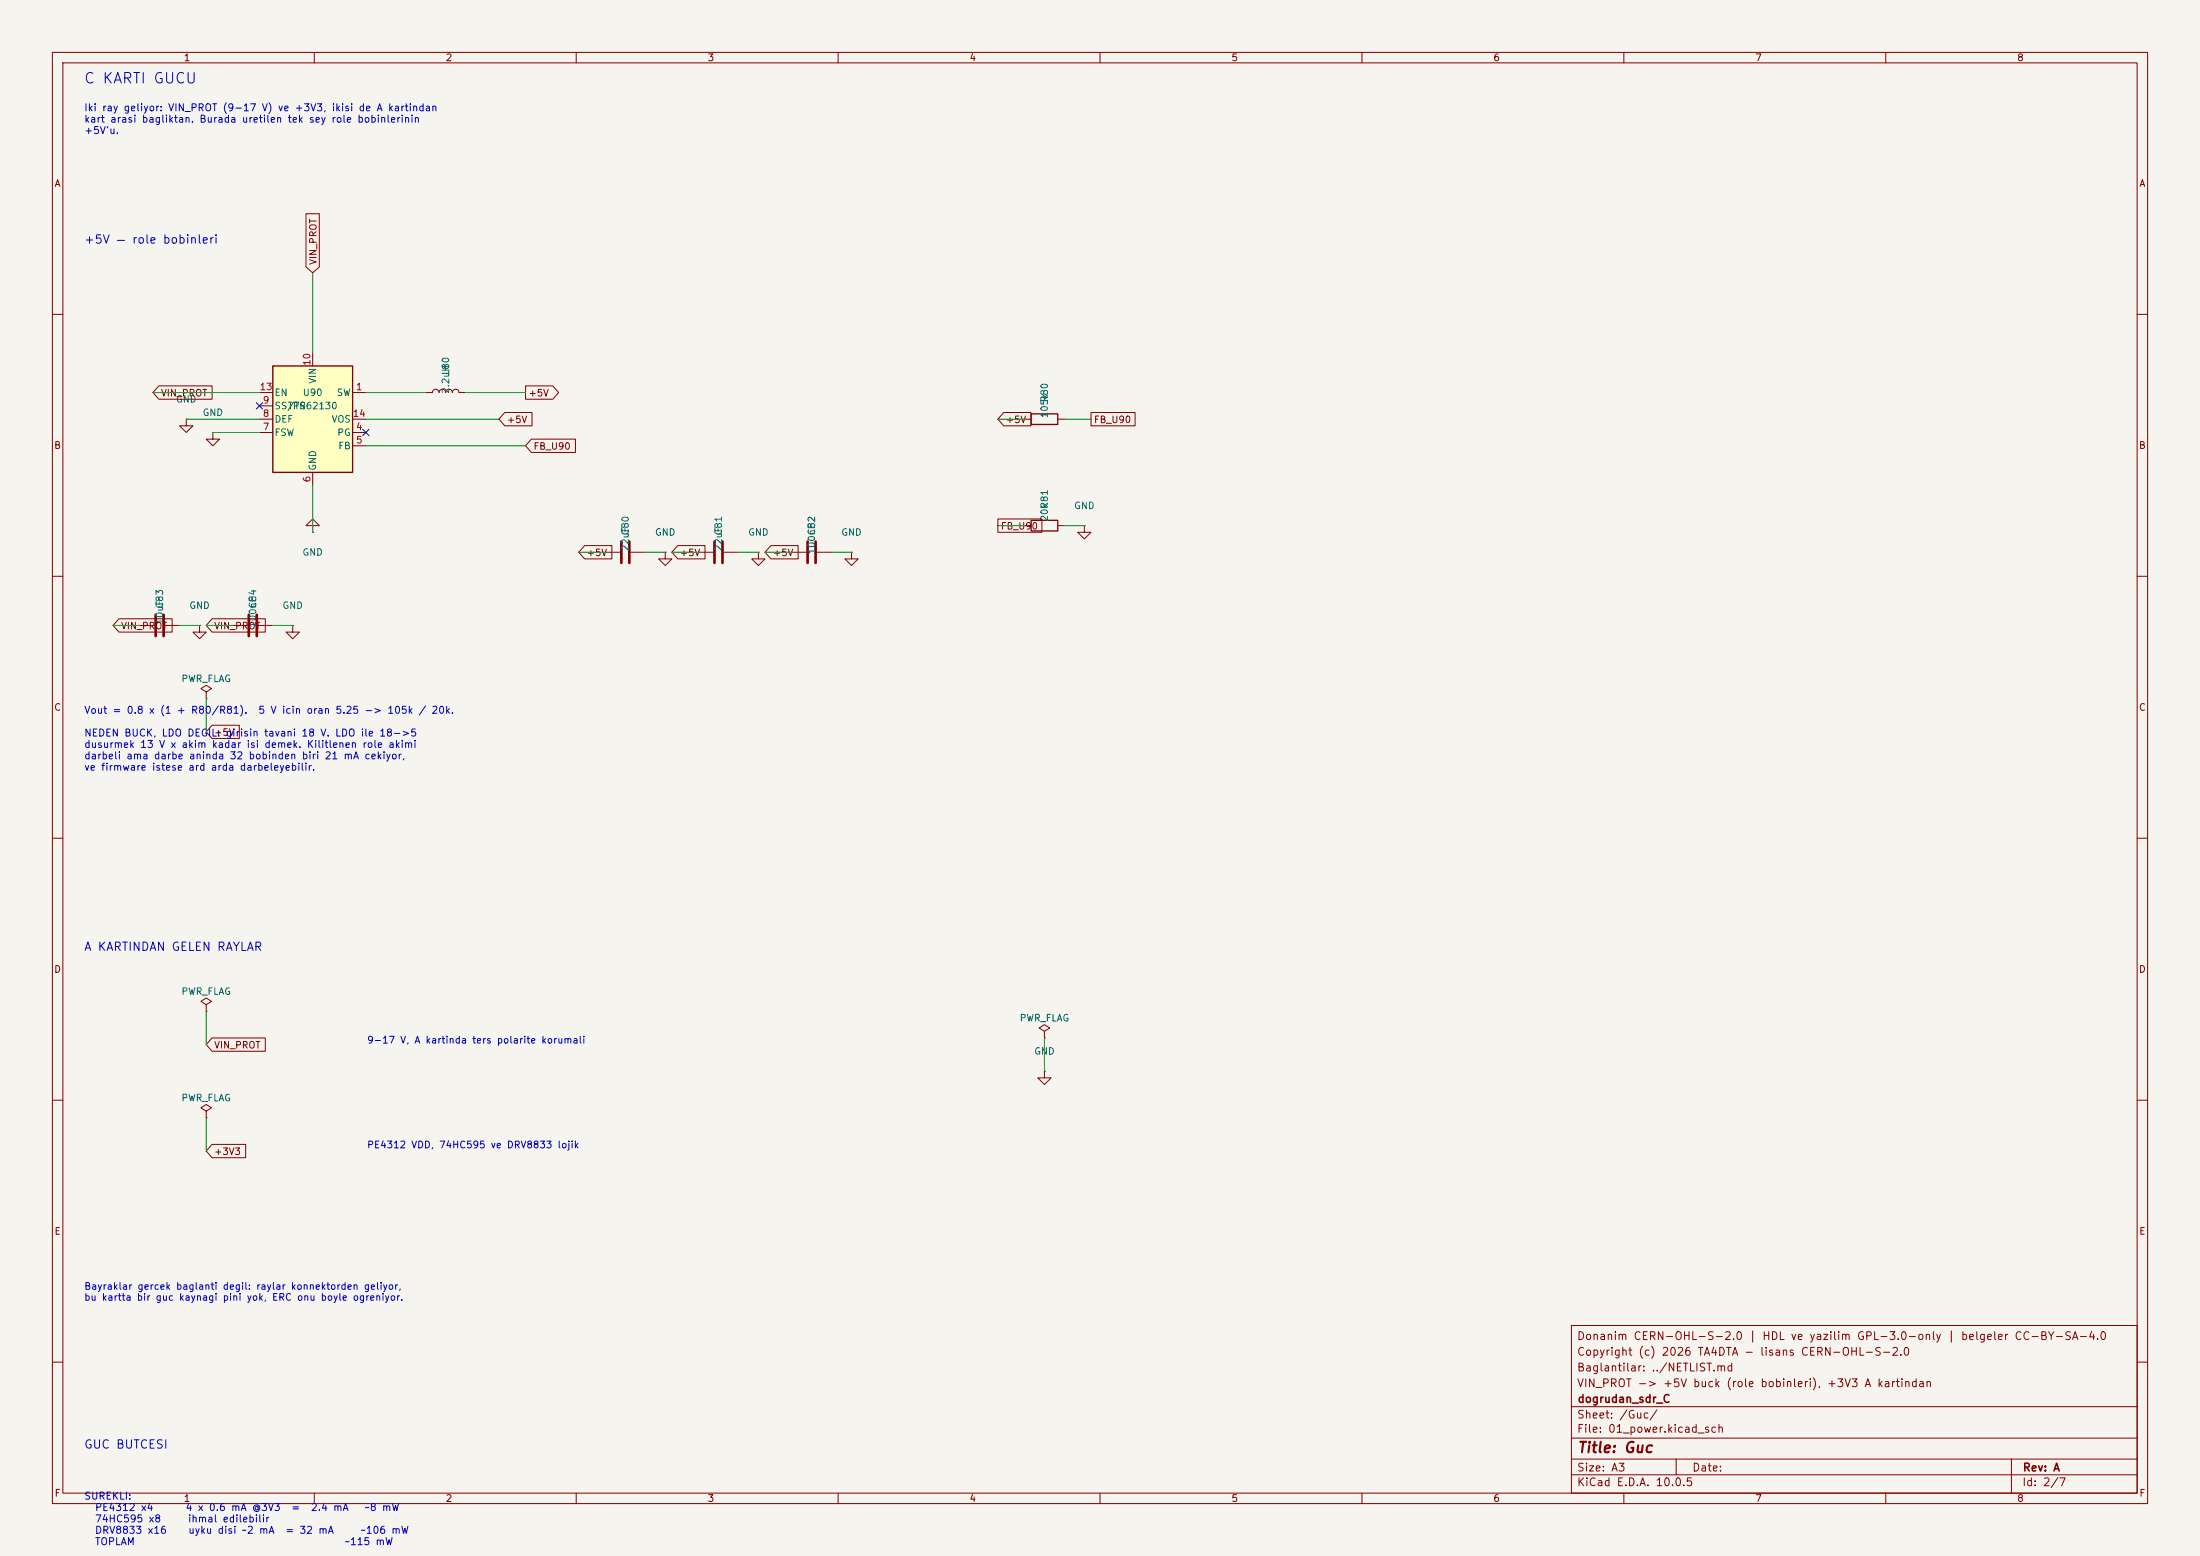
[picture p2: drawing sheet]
<svg xmlns="http://www.w3.org/2000/svg" width="420mm" height="297mm" viewBox="0 0 420 297" stroke-linecap="round" stroke-linejoin="round" font-family="sans-serif">
<path d="M0 0h420v297h-420z" fill="#f5f4ef" stroke="#f5f4ef" stroke-width=".19"/>
<g fill="none" stroke="#840000" stroke-width=".19">
<path d="M10 10h400v277h-400zM12 12h396v273h-396zM60 10v2M110 10v2M160 10v2M210 10v2M260 10v2M310 10v2M360 10v2M10 60h2M81.3 74.9h1.2a.64 .64 0 0 1 .7-.6 .64 .64 0 0 1 .6 .6 .64 .64 0 0 1 .7-.6 .64 .64 0 0 1 .6 .6 .64 .64 0 0 1 .6-.6 .64 .64 0 0 1 .7 .6 .64 .64 0 0 1 .6-.6 .64 .64 0 0 1 .6 .6h1.3M408 60h2"/>
<path d="M35.6 80v1.3h1.2l-1.2 1.3-1.3-1.3h1.3M35.6 80h.1M40.6 82.6v1.2h1.3l-1.3 1.3-1.2-1.3h1.2M40.6 82.6h.1M10 110h2M59.7 100.3h1.3l-1.3-1.2-1.3 1.2h1.3v1.3M59.7 101.6h.1M115.6 105.4h2.8M120.4 105.4h2.8M408 110h2M10 160h2M408 160h2"/>
<path d="M10 210h2M408 210h2M300 253h108v32h-108zM10 260h2M300 278.5h108M300 274.5h108M300 268.5h108M320 278.5v3M384 278.5v6.5M408 260h2M60 285v2M110 285v2"/>
<path d="M160 285v2M210 285v2M260 285v2M300 281.5h108M310 285v2M360 285v2"/>
</g>
<path d="M118.6 103.4v4M120.1 103.4v4" fill="none" stroke="#840000" stroke-width=".51"/>
<path d="M52.1 69.9h15.2v20.3h-15.2z" fill="#ffffc2"/>
<path d="M52.1 69.9h15.2v20.3h-15.2zM196.8 79h5.1v2h-5.1zM196.8 99.3h5.1v2h-5.1z" fill="none" stroke="#840000" stroke-width=".25"/>
<g fill="none" stroke="#840000" stroke-width=".19">
<path d="M58.4 40.8h2.6v10.2l-1.3 1.1-1.3-1.1zM30.3 73.7h10.2v2.5h-10.2l-1.1-1.3zM49.5 74.9h2.6M49.5 77.5h2.6M59.7 67.3v2.6M67.3 74.9h2.5M96.4 78.7h5.2v2.6h-5.2l-1.2-1.3zM100.3 73.7h5.2l1.1 1.2-1.1 1.3h-5.2zM191.6 78.7h5.2v2.6h-5.2l-1.1-1.3zM208.3 78.7h8.4v2.6h-8.4zM49.5 82.6h2.6M49.5 80h2.6"/>
<path d="M59.7 90.2v2.5M67.3 82.6h2.5M67.3 85.1h2.5M67.3 80h2.5M101.4 83.8h8.5v2.6h-8.5l-1.1-1.3zM190.5 99.1h8.4v2.5h-8.4zM195.6 80h1.2M201.9 80h1.3M22.7 118.1h10.2v2.6h-10.2l-1.1-1.3zM26.7 119.4h2.8M31.5 119.4h2.8M38.1 119.4v1.3h1.3l-1.3 1.2-1.3-1.2h1.3"/>
<path d="M38.1 119.4h.1M40.5 118.1h10.1v2.6h-10.1l-1.1-1.3zM44.4 119.4h2.8M49.3 119.4h2.8M55.9 119.4v1.3h1.2l-1.2 1.2-1.3-1.2h1.3M55.9 119.4h.1M111.6 104.1h5.2v2.6h-5.2l-1.1-1.3zM127 105.4v1.3h1.3l-1.3 1.3-1.3-1.3h1.3M127 105.4h.1M129.4 104.1h5.2v2.6h-5.2l-1.1-1.3zM133.3 105.4h2.8M138.2 105.4h2.8"/>
<path d="M144.8 105.4v1.3h1.2l-1.2 1.3-1.3-1.3h1.3M144.8 105.4h.1M147.2 104.1h5.2v2.6h-5.2l-1.2-1.3zM151.1 105.4h2.8M156 105.4h2.7M162.6 105.4v1.3h1.2l-1.2 1.3-1.3-1.3h1.3M162.6 105.4h.1M195.6 100.3h1.2M201.9 100.3h1.3M207 100.3v1.3h1.3l-1.3 1.3-1.3-1.3h1.3M207 100.3h.1M39.4 132.1l1-.7-1-.6-1 .6 1 .7v1.3"/>
<path d="M39.4 133.4h.1M40.5 138.4h5.2v2.6h-5.2l-1.1-1.3zM39.4 191.8l1-.7-1-.6-1 .6 1 .7v1.2M39.4 193h.1M40.5 198.1h10.1v2.6h-10.1l-1.1-1.3zM199.4 196.9l1-.7-1-.6-1 .6 1 .7v1.2M199.4 198.1h.1M39.4 212.1l1-.6-1-.7-1 .7 1 .6v1.3M39.4 213.4h.1M40.5 218.4h6.4v2.6h-6.4l-1.1-1.3zM199.4 204.5v1.2h1.3l-1.3 1.3-1.3-1.3h1.3M199.4 204.5h.1"/>
</g>
<path d="M29.7 117.3v4.1M31.2 117.3v4.1M47.5 117.3v4.1M49 117.3v4.1M136.4 103.4v4M137.9 103.4v4M154.2 103.4v4M155.7 103.4v4" fill="none" stroke="#840000" stroke-width=".51"/>
<g fill="none" stroke="#009600" stroke-width=".19">
<path d="M59.7 52.1v15.2M29.2 74.9h20.3M69.8 74.9h11.5M88.9 74.9h11.4M35.6 80h13.9M40.6 82.6h8.9M59.7 92.7v8.9M69.8 80h25.4M69.8 85.1h30.5M190.5 80h5.1M203.2 80h5.1M21.6 119.4h5.1"/>
<path d="M34.3 119.4h3.8M39.4 119.4h5M52.1 119.4h3.8M110.5 105.4h5.1M123.2 105.4h3.8M128.3 105.4h5M141 105.4h3.8M146 105.4h5.1M158.7 105.4h3.9M190.5 100.3h5.1M203.2 100.3h3.8M39.4 133.4v6.3"/>
<path d="M39.4 193v6.4M199.4 198.1v6.4M39.4 213.4v6.3"/>
</g>
<path d="M48.9 76.9l1.2 1.2M50.1 76.9l-1.2 1.2M69.2 81.9l1.3 1.3M70.5 81.9l-1.3 1.3" fill="none" stroke="#000084" stroke-width=".19"/>
<text font-size="2" fill="#0000c2" x="15.9" y="16.4">C KARTI GUCU</text>
<text font-size="2" fill="#840000" x="301" y="277.8">Title: Guc</text>
<g font-size="1.6" fill="#0000c2">
<text x="15.9" y="46.9">+5V — role bobinleri</text>
<text x="15.9" y="181.9">A KARTINDAN GELEN RAYLAR</text>
<text x="15.9" y="276.9">GUC BUTCESI</text>
</g>
<g font-size="1.5" fill="#840000">
<text x="300.9" y="256.1">Donanim CERN-OHL-S-2.0 | HDL ve yazilim GPL-3.0-only | belgeler CC-BY-SA-4.0</text>
<text x="300.9" y="262.1">Baglantilar: ../NETLIST.md</text>
<text x="300.9" y="259.1">Copyright (c) 2026 TA4DTA - lisans CERN-OHL-S-2.0</text>
<text x="300.9" y="265.1">VIN_PROT -&gt; +5V buck (role bobinleri), +3V3 A kartindan</text>
<text x="301" y="268.1">dogrudan_sdr_C</text>
<text x="300.9" y="273.8">File: 01_power.kicad_sch</text>
<text x="300.9" y="271.1">Sheet: /Guc/</text>
<text x="300.9" y="281.2">Size: A3</text>
<text x="322.9" y="281.2">Date:</text>
<text x="386" y="281.2">Rev: A</text>
<text x="300.9" y="284">KiCad E.D.A. 10.0.5</text>
<text x="385.9" y="284">Id: 2/7</text>
</g>
<g font-size="1.3" fill="#840000">
<text x="35" y="12">1</text>
<text x="85" y="12">2</text>
<text x="135" y="12">3</text>
<text x="185" y="12">4</text>
<text x="235" y="12">5</text>
<text x="285" y="12">6</text>
<text x="335" y="12">7</text>
<text x="385" y="12">8</text>
<text x="10.3" y="36">A</text>
<text x="408.3" y="36">A</text>
<text x="60.7" y="50.7" transform="rotate(-90 60.7 50.7)">VIN_PROT</text>
<text x="30.6" y="76">VIN_PROT</text>
<text x="100.8" y="76">+5V</text>
<text x="96.7" y="81.1">+5V</text>
<text x="191.9" y="81.1">+5V</text>
<text x="208.7" y="81.1">FB_U90</text>
<text x="10.2" y="86">B</text>
<text x="101.7" y="86.1">FB_U90</text>
<text x="408.2" y="86">B</text>
<text x="190.9" y="101.4">FB_U90</text>
<text x="111.9" y="106.5">+5V</text>
<text x="129.7" y="106.5">+5V</text>
<text x="147.5" y="106.5">+5V</text>
<text x="23" y="120.4">VIN_PROT</text>
<text x="40.8" y="120.4">VIN_PROT</text>
<text x="10.2" y="136">C</text>
<text x="408.2" y="136">C</text>
<text x="40.8" y="140.8">+5V</text>
<text x="10.2" y="186">D</text>
<text x="408.2" y="186">D</text>
<text x="40.8" y="200.4">VIN_PROT</text>
<text x="40.8" y="220.8">+3V3</text>
<text x="10.3" y="236">E</text>
<text x="408.3" y="236">E</text>
<text x="10.3" y="286">F</text>
<text x="35" y="287">1</text>
<text x="85" y="287">2</text>
<text x="135" y="287">3</text>
<text x="185" y="287">4</text>
<text x="235" y="287">5</text>
<text x="285" y="287">6</text>
<text x="335" y="287">7</text>
<text x="385" y="287">8</text>
<text x="408.3" y="286">F</text>
</g>
<g font-size="1.3" fill="#0000c2">
<text x="16" y="21.6">Iki ray geliyor: VIN_PROT (9-17 V) ve +3V3, ikisi de A kartindan</text>
<text x="16" y="23.7">kart arasi bagliktan. Burada uretilen tek sey role bobinlerinin</text>
<text x="16" y="25.9">+5V'u.</text>
<text x="16" y="136.6">Vout = 0.8 x (1 + R80/R81).</text>
<text x="49.2" y="136.6">5 V icin oran 5.25 -&gt; 105k / 20k.</text>
<text x="16" y="140.9">NEDEN BUCK, LDO DEGIL: girisin tavani 18 V. LDO ile 18-&gt;5</text>
<text x="16" y="143.1">dusurmek 13 V x akim kadar isi demek. Kilitlenen role akimi</text>
<text x="16" y="145.3">darbeli ama darbe aninda 32 bobinden biri 21 mA cekiyor,</text>
<text x="16" y="147.4">ve firmware istese ard arda darbeleyebilir.</text>
<text x="70" y="199.5">9-17 V, A kartinda ters polarite korumali</text>
<text x="70" y="219.5">PE4312 VDD, 74HC595 ve DRV8833 lojik</text>
<text x="16" y="246.5">Bayraklar gercek baglanti degil: raylar konnektorden geliyor,</text>
<text x="16" y="248.6">bu kartta bir guc kaynagi pini yok, ERC onu boyle ogreniyor.</text>
<text x="16" y="286.6">SUREKLI:</text>
<text x="18" y="288.7">PE4312 x4</text>
<text x="18" y="290.9">74HC595 x8</text>
<text x="18" y="293.1">DRV8833 x16</text>
<text x="35.3" y="288.7">4 x 0.6 mA @3V3</text>
<text x="35.8" y="290.9">ihmal edilebilir</text>
<text x="35.8" y="293.1">uyku disi ~2 mA</text>
<text x="54.3" y="293.1">= 32 mA</text>
<text x="55.5" y="288.7">=</text>
<text x="59.2" y="288.7">2.4 mA</text>
<text x="68.7" y="293.1">~106 mW</text>
<text x="69.5" y="288.7">~8 mW</text>
<text x="18" y="295.3">TOPLAM</text>
<text x="65.7" y="295.3">~115 mW</text>
</g>
<g font-size="1.3" fill="#a90000">
<text x="59.6" y="69.9" transform="rotate(-90 59.6 69.9)">10</text>
<text x="49.5" y="74.8">13</text>
<text x="50.1" y="77.3">9</text>
<text x="67.8" y="74.8">1</text>
<text x="50.1" y="82.4">7</text>
<text x="50.1" y="79.9">8</text>
<text x="67.2" y="79.9">14</text>
<text x="67.8" y="82.4">4</text>
<text x="67.8" y="85">5</text>
<text x="59.6" y="92.2" transform="rotate(-90 59.6 92.2)">6</text>
</g>
<g font-size="1.3" fill="#006464">
<text x="86.1" y="71.7" transform="rotate(-90 86.1 71.7)">L80</text>
<text x="33.5" y="77.2">GND</text>
<text x="52.3" y="75.9">EN</text>
<text x="57.7" y="75.9">U90</text>
<text x="60.7" y="73.4" transform="rotate(-90 60.7 73.4)">VIN</text>
<text x="64.2" y="75.9">SW</text>
<text x="86.1" y="75.3" transform="rotate(-90 86.1 75.3)">2.2uH</text>
<text x="200.4" y="76.9" transform="rotate(-90 200.4 76.9)">R80</text>
<text x="38.6" y="79.7">GND</text>
<text x="52.3" y="83.5">FSW</text>
<text x="52.3" y="81">DEF</text>
<text x="52.3" y="78.4">SS/TR</text>
<text x="54.8" y="78.4">TPS62130</text>
<text x="63.2" y="81">VOS</text>
<text x="64.3" y="83.5">PG</text>
<text x="200.4" y="79.9" transform="rotate(-90 200.4 79.9)">105k</text>
<text x="60.7" y="89.9" transform="rotate(-90 60.7 89.9)">GND</text>
<text x="64.5" y="86.1">FB</text>
<text x="200.4" y="99.6" transform="rotate(-90 200.4 99.6)">20k</text>
<text x="200.4" y="97.2" transform="rotate(-90 200.4 97.2)">R81</text>
<text x="204.9" y="97.5">GND</text>
<text x="57.6" y="106.4">GND</text>
<text x="120.3" y="105.3" transform="rotate(-90 120.3 105.3)">22uF</text>
<text x="120.3" y="102.3" transform="rotate(-90 120.3 102.3)">C80</text>
<text x="124.9" y="102.6">GND</text>
<text x="138.1" y="105.3" transform="rotate(-90 138.1 105.3)">22uF</text>
<text x="138.1" y="102.3" transform="rotate(-90 138.1 102.3)">C81</text>
<text x="142.7" y="102.6">GND</text>
<text x="155.9" y="105.9" transform="rotate(-90 155.9 105.9)">100nF</text>
<text x="155.9" y="102.3" transform="rotate(-90 155.9 102.3)">C82</text>
<text x="160.5" y="102.6">GND</text>
<text x="31.4" y="119.3" transform="rotate(-90 31.4 119.3)">10uF</text>
<text x="31.4" y="116.3" transform="rotate(-90 31.4 116.3)">C83</text>
<text x="36" y="116.5">GND</text>
<text x="49.2" y="119.9" transform="rotate(-90 49.2 119.9)">100nF</text>
<text x="49.2" y="116.3" transform="rotate(-90 49.2 116.3)">C84</text>
<text x="53.8" y="116.5">GND</text>
<text x="34.5" y="130.5">PWR_FLAG</text>
<text x="34.5" y="190.2">PWR_FLAG</text>
<text x="194.5" y="195.3">PWR_FLAG</text>
<text x="197.3" y="201.6">GND</text>
<text x="34.5" y="210.5">PWR_FLAG</text>
</g>
</svg>
